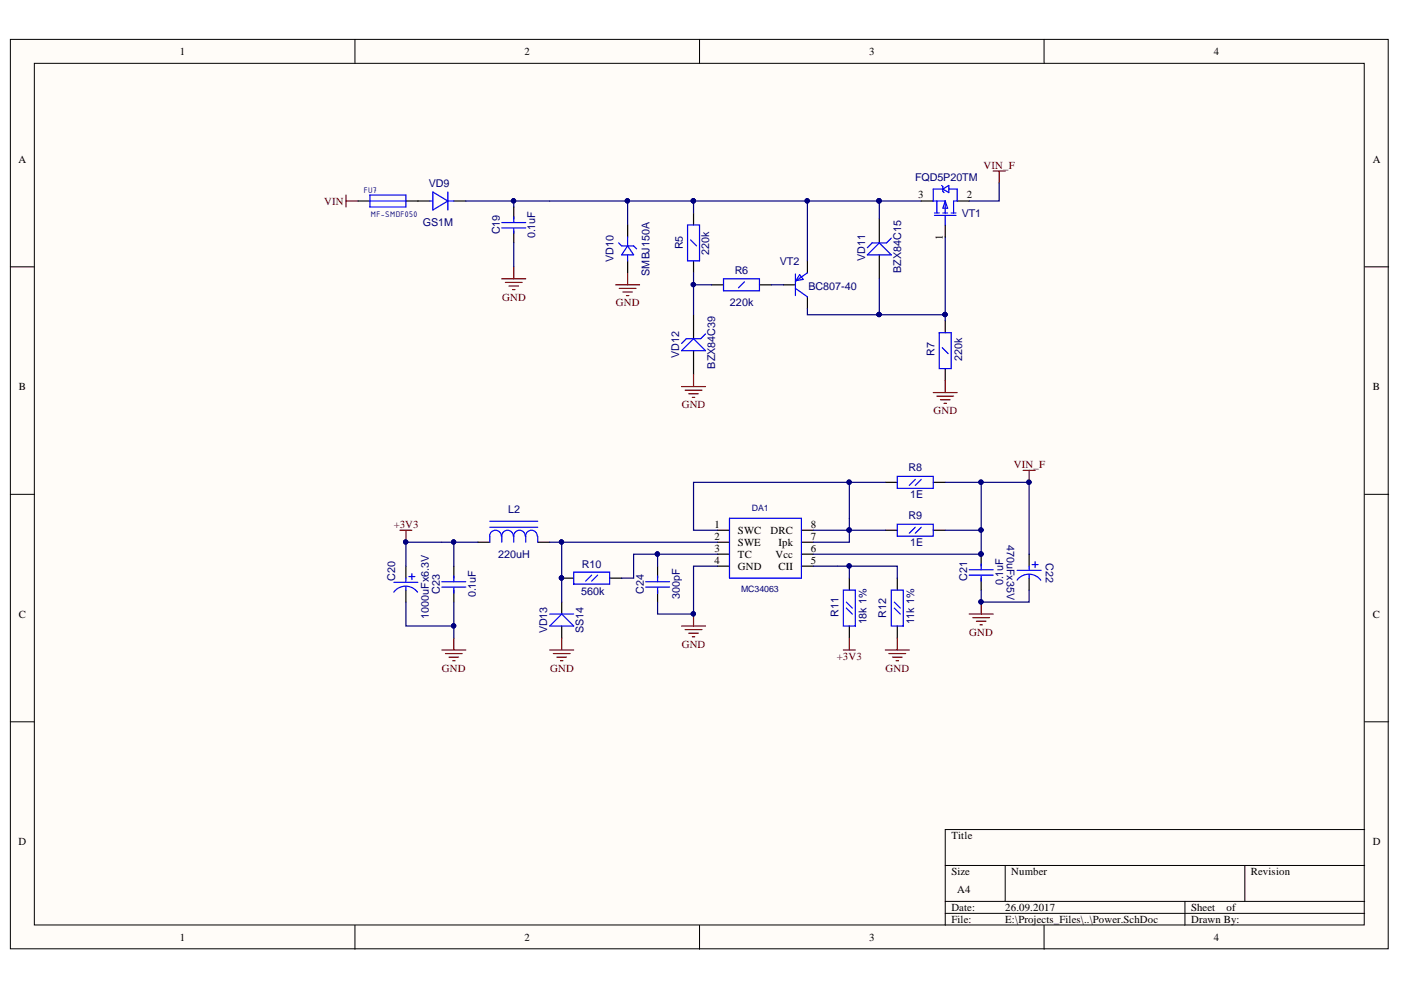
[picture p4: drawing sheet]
<svg xmlns="http://www.w3.org/2000/svg" width="297mm" height="210mm" viewBox="0 0 297 210" stroke-linecap="round" stroke-linejoin="round" font-family="sans-serif">
<g fill="#fffcf8" stroke="#000" stroke-width=".21">
<path d="M2.2 8.4h292.1v192.8h-292.1z"/>
<path d="M7.3 13.4h281.9v182.7h-281.9z"/>
</g>
<g fill="none" stroke="#000" stroke-width=".21">
<path d="M75.3 8.4v5M148.3 8.4v5M221.4 8.4v5M2.2 56.6h5.1M289.3 56.6h5.1M2.2 104.8h5.1M289.3 104.8h5.1M2.2 153h5.1M289.3 153h5.1M289.3 175.9h-88.9v20.3M75.3 196.2v5.1M148.3 196.2v5.1"/>
<path d="M200.4 183.5h88.9M200.4 191.1h88.9M200.4 193.7h88.9M213.1 183.5v7.6M221.4 196.2v5.1M251.2 191.1v5.1M263.9 183.5v7.6"/>
</g>
<g fill="none" stroke="#800000" stroke-width=".25">
<path d="M210.6 36.3h2.5M211.8 36.3v2.5M73.4 41.4v2.5M73.4 42.6h2.5M106.4 59.1h5.1M107.1 59.9h3.6M108.9 56.6v2.5M133.1 57.8v2.6M107.9 60.6h2M108.7 61.4h.5M130.5 60.4h5.1M131.3 61.1h3.5"/>
<path d="M132.1 61.9h2M132.8 62.7h.5M147 79.4v2.6M144.5 82h5.1M145.3 82.7h3.5M146 83.5h2.1M146.8 84.2h.5M197.9 83.2h5M198.6 84h3.6M199.4 84.8h2M200.2 85.5h.5M200.4 80.7v2.5"/>
<path d="M216.9 99.7h2.6M218.2 99.7v2.6M84.8 112.4h2.5M86.1 112.4v2.6M93.7 137.8h5.1M94.4 138.6h3.6M95.2 139.3h2M96.2 135.3v2.5M116.5 137.8h5.1M117.3 138.6h3.6M118.1 139.3h2M119.1 135.3v2.5"/>
<path d="M144.5 132.7h5.1M145.3 133.5h3.5M146 134.3h2.1M146.8 135h.5M147 130.2v2.5M178.8 137.8h2.5M180.1 135.3v2.5M187.7 137.8h5.1M188.5 138.6h3.5M189.2 139.3h2.1M190.2 135.3v2.5M205.5 130.2h5.1"/>
<path d="M206.3 131h3.5M207 131.7h2M207.8 132.5h.5M208 127.7v2.5M96 140.1h.5M118.8 140.1h.5M190 140.1h.5"/>
</g>
<g fill="none" stroke="#000" stroke-width=".25">
<path d="M75.9 42.6h2.5M86.1 42.6h5M96.2 42.6h2.6M108.9 43.9v2.5M108.9 49v2.5M133.1 47.7v2.5M133.1 55.3v2.5M147 45.2v2.5M147 55.3v2.5M171.2 55.3v2.5M186.4 46.4v5.1M186.4 54v5.1"/>
<path d="M195.3 42.6h2.6M200.4 47.7v2.5M202.9 42.6h2.6M147 66.7v5.1M147 74.3v5.1M150.9 60.4h2.5M161 60.4h2.6M166.1 60.4h2.5M171.2 62.9v2.6M200.4 68v2.5M200.4 78.2v2.5M101.3 115h2.5"/>
<path d="M114 115h2.5M152.1 117.5h2.6M152.1 115h2.6M152.1 112.4h2.6M169.9 117.5h2.6M169.9 115h2.6M169.9 112.4h2.6M187.7 112.4h2.5M187.7 102.3h2.5M197.9 112.4h2.5M197.9 102.3h2.5M208 117.5v2.5"/>
<path d="M218.2 117.5v2.5M86.1 120v2.6M86.1 125.1v2.6M96.2 120v2.6M96.2 125.1v2.6M119.1 122.6h2.5M119.1 127.7v2.5M119.1 132.7v2.6M129.3 122.6h2.5M139.4 120v2.6M139.4 125.1v2.6M152.1 120h2.6"/>
<path d="M169.9 120h2.6M180.1 122.6v2.5M180.1 132.7v2.6M190.2 122.6v2.5M190.2 132.7v2.6M208 122.6v2.5M218.2 122.6v2.5"/>
</g>
<g fill="none" stroke="#00f" stroke-width=".25">
<path d="M199.6 39.3l.3 .3v1l.3 .2M78.4 42.6h7.7M78.4 41.4h7.7v2.5h-7.7zM91.1 42.6h.7M91.8 40.7l3.2 1.9-3.2 1.9zM95 42.6h1.2M95 40.7v3.8M106.4 47.2h5.1M106.4 48.3h5.1M108.9 45.9v1.3M108.9 48.5v1M131.2 51.5l.6 .6h2.5l.7 .7"/>
<path d="M133.1 52.1l1.2 1.9h-2.5zM133.1 50.2v1.9M133.1 54v1.3M145.8 47.7h2.5v7.6h-2.5zM146.4 50.9l1.3 1.2M153.4 59.1h7.6v2.6h-7.6zM157.8 59.8l-1.2 1.2M168.6 58.1v4.6M169.5 58.2l.8 1-1.5 .3zM171.2 57.8l-2.6 1.8M183.9 54l2.5-2.5 2.6 2.5zM189 50.5l-1 1h-3.1l-1 1"/>
<path d="M198.1 45.2h1M198.1 45.7h4.6M198.6 42.6v2.6M199.9 40.1h-2v2.5h2.5M199.9 45.2h1M199.9 40.1l1.3-.8v1.5zM200.4 42.6v2.6M200.4 45.7v2M200.4 42.6l.5 1.5h-1zM201.2 40.1h1.7v2.5h-.7v2.6M201.7 45.2h1M144.5 74.3l2.5-2.5 2.6 2.5z"/>
<path d="M149.6 70.8l-1 1h-3.1l-1 1M168.6 61.1l2.6 1.8M199.1 70.5h2.6v7.7h-2.6zM199.8 73.7l1.2 1.3M103.8 110.5h10.2M103.8 111.8h10.2M106.3 113.7a1.23 1.23 0 0 0-1.3-1.3 1.23 1.23 0 0 0-1.2 1.3v1.3M108.8 113.7a1.22 1.22 0 0 0-1.2-1.3 1.22 1.22 0 0 0-1.2 1.3v1.3M111.4 113.7a1.22 1.22 0 0 0-1.3-1.3 1.22 1.22 0 0 0-1.2 1.3v1.3M113.9 113.7a1.23 1.23 0 0 0-1.2-1.3 1.23 1.23 0 0 0-1.3 1.3l.1 1.3M114 113.7v1.3M154.7 109.9h15.2v12.7h-15.2z"/>
<path d="M190.2 101h7.7v2.5h-7.7zM190.2 111.2h7.7v2.5h-7.7zM194.1 101.6l-1.3 1.3M194.1 111.8l-1.3 1.3M195.3 101.6l-1.2 1.3M195.3 111.8l-1.2 1.3M208 119.6v1.2M218.8 119.7h1.3M219.5 119.1v1.2M83.5 125.5a3.1 3.1 0 0 1 5 .1M83.5 123.5h5.1M86.1 122.6v.7"/>
<path d="M86.1 124.4v.7M86.7 122.2h1.3M87.3 121.6v1.3M93.7 123.3h5.1M93.7 124.5h5.1M96.2 122.1v1.2M96.2 124.6v1.2M116.5 132.7l2.6-2.5 2.5 2.5zM116.5 130.2h5.1M121.6 121.3h7.7v2.5h-7.7zM125.4 121.9l-1.2 1.3M126.7 121.9l-1.3 1.3"/>
<path d="M136.9 123.3h5.1M136.9 124.5h5.1M139.4 122.1v1.2M139.4 124.6v1.2M178.8 125.1h2.5v7.6h-2.5zM179.4 128.9l1.3 1.3M179.4 127.7l1.3 1.2M189 125.1h2.5v7.6h-2.5zM189.6 128.9l1.3 1.3M189.6 127.7l1.3 1.2M205.5 120.8h5.1M205.5 121.9h5.1"/>
<path d="M208 122.1v1.2M215.6 123a3.1 3.1 0 0 1 5.1 0M215.7 120.9h5M218.2 120v.8M218.2 121.9v.7"/>
</g>
<g fill="none" stroke="#000080" stroke-width=".25">
<path d="M211.8 38.8v3.8h-6.3M98.8 42.6h10.1M108.9 51.5v5.1M133.1 42.6h-24.2v1.3M147 57.8v8.9M147 42.6h39.4M147 42.6h-13.9v5.1M147 42.6v2.6M171.2 42.6v12.7M186.4 42.6h8.9M186.4 42.6v3.8M186.4 59.1v7.6"/>
<path d="M200.4 50.2v17.8M147 60.4h3.9M163.6 60.4h2.5M171.2 65.5v1.2h15.2M186.4 66.7h14M96.2 115h5.1M116.5 115h35.6M119.1 115v12.7M139.4 117.5h-5.1v5.1h-2.5M152.1 117.5h-12.7v2.5M172.5 112.4h7.6v2.6h-7.6M180.1 102.3h-33.1v10.1h5.1"/>
<path d="M187.7 102.3h-7.6v10.1h7.6M200.4 102.3h17.8v15.2M200.4 112.4h7.6v5.1h-35.5M208 102.3v10.1M86.1 120v-5h10.1v5M86.1 127.7v5h10.1v-5M96.2 132.7v2.6M152.1 120h-5.1v10.2h-7.6v-2.5M172.5 120h7.6v2.6M180.1 120h10.1v2.6M208 125.1v2.6h10.2v-2.6"/>
</g>
<g fill="#000080" stroke="#000080" stroke-width=".21">
<circle cx="147" cy="60.3" r=".46"/>
<circle cx="186.4" cy="42.6" r=".47"/>
<circle cx="200.4" cy="66.7" r=".46"/>
<circle cx="147" cy="42.6" r=".46"/>
<circle cx="171.1" cy="42.6" r=".46"/>
<circle cx="186.4" cy="66.7" r=".46"/>
<circle cx="133" cy="42.6" r=".46"/>
<circle cx="108.9" cy="42.6" r=".46"/>
<circle cx="208" cy="117.5" r=".46"/>
<circle cx="208" cy="127.6" r=".46"/>
<circle cx="208" cy="112.4" r=".46"/>
<circle cx="208" cy="102.2" r=".46"/>
<circle cx="218.1" cy="102.2" r=".46"/>
<circle cx="180" cy="112.4" r=".46"/>
<circle cx="180" cy="102.2" r=".46"/>
<circle cx="119" cy="122.5" r=".46"/>
<circle cx="147" cy="130.1" r=".46"/>
<circle cx="139.4" cy="117.5" r=".46"/>
<circle cx="119" cy="114.9" r=".46"/>
<circle cx="86" cy="114.9" r=".46"/>
<circle cx="96.2" cy="114.9" r=".46"/>
<circle cx="96.2" cy="132.7" r=".46"/>
<circle cx="180" cy="120" r=".46"/>
</g>
<g font-size="2.3">
<text x="38.1" y="11.7">1</text>
<text x="111.2" y="11.7">2</text>
<text x="184.3" y="11.7">3</text>
<text x="257.4" y="11.7">4</text>
<text x="3.9" y="34.5">A</text>
<text x="291.1" y="34.5">A</text>
<text x="194.7" y="42.1">3</text>
<text x="205" y="42.1">2</text>
<text x="199.9" y="50.9" transform="rotate(-90 199.9 50.9)">1</text>
<text x="4" y="82.7">B</text>
<text x="291.1" y="82.7">B</text>
<text x="151.5" y="112">1</text>
<text x="156.5" y="113.2">SWC</text>
<text x="163.4" y="113.2">DRC</text>
<text x="171.9" y="112">8</text>
<text x="151.5" y="117">3</text>
<text x="151.5" y="114.5">2</text>
<text x="151.5" y="119.6">4</text>
<text x="156.5" y="118.3">TC</text>
<text x="156.5" y="115.8">SWE</text>
<text x="164.4" y="118.3">Vcc</text>
<text x="165.1" y="115.8">Ipk</text>
<text x="171.9" y="114.5">7</text>
<text x="171.9" y="119.6">5</text>
<text x="171.9" y="117">6</text>
<text x="156.5" y="120.8">GND</text>
<text x="165.1" y="120.8">CII</text>
<text x="4" y="131">C</text>
<text x="291.1" y="131">C</text>
<text x="3.9" y="179.2">D</text>
<text x="201.7" y="177.9">Title</text>
<text x="291.1" y="179.2">D</text>
<text x="201.7" y="185.6">Size</text>
<text x="214.4" y="185.6">Number</text>
<text x="265.2" y="185.6">Revision</text>
<text x="203" y="189.4">A4</text>
<text x="201.7" y="193.2">Date:</text>
<text x="201.7" y="195.7">File:</text>
<text x="213.1" y="193.2">26.09.2017</text>
<text x="213.1" y="195.7">E:\Projects_Files\..\Power.SchDoc</text>
<text x="252.5" y="193.2">Sheet</text>
<text x="252.5" y="195.7">Drawn By:</text>
<text x="260.1" y="193.2">of</text>
<text x="38.1" y="199.5">1</text>
<text x="111.2" y="199.5">2</text>
<text x="184.3" y="199.5">3</text>
<text x="257.4" y="199.5">4</text>
</g>
<g font-size="2.3" fill="#800000">
<text x="208.6" y="35.7">VIN_F</text>
<text x="68.8" y="43.4">VIN</text>
<text x="106.5" y="63.7">GND</text>
<text x="130.6" y="65">GND</text>
<text x="144.5" y="86.5">GND</text>
<text x="197.9" y="87.8">GND</text>
<text x="215" y="99.2">VIN_F</text>
<text x="83.5" y="112">+3V3</text>
<text x="144.5" y="137.3">GND</text>
<text x="205.5" y="134.8">GND</text>
<text x="93.7" y="142.4">GND</text>
<text x="116.6" y="142.4">GND</text>
<text x="177.4" y="139.8">+3V3</text>
<text x="187.7" y="142.4">GND</text>
</g>
<g font-size="2.3" fill="#000080">
<text x="90.9" y="39.6">VD9</text>
<text x="194" y="38.4">FQD5P20TM</text>
<text x="89.6" y="48">GS1M</text>
<text x="203.9" y="46">VT1</text>
<text x="106" y="49.7" transform="rotate(-90 106 49.7)">C19</text>
<text x="113.5" y="50.5" transform="rotate(-90 113.5 50.5)">0.1uF</text>
<text x="144.8" y="52.9" transform="rotate(-90 144.8 52.9)">R5</text>
<text x="150.4" y="54" transform="rotate(-90 150.4 54)">220k</text>
<text x="130.1" y="55.6" transform="rotate(-90 130.1 55.6)">VD10</text>
<text x="137.7" y="58.5" transform="rotate(-90 137.7 58.5)">SMBJ150A</text>
<text x="155.8" y="58.1">R6</text>
<text x="165.3" y="56.1">VT2</text>
<text x="183.4" y="55.4" transform="rotate(-90 183.4 55.4)">VD11</text>
<text x="191" y="57.9" transform="rotate(-90 191 57.9)">BZX84C15</text>
<text x="154.8" y="65">220k</text>
<text x="171.4" y="61.4">BC807-40</text>
<text x="144" y="75.9" transform="rotate(-90 144 75.9)">VD12</text>
<text x="198.2" y="75.5" transform="rotate(-90 198.2 75.5)">R7</text>
<text x="204" y="76.6" transform="rotate(-90 204 76.6)">220k</text>
<text x="151.6" y="78.2" transform="rotate(-90 151.6 78.2)">BZX84C39</text>
<text x="192.7" y="100">R8</text>
<text x="193" y="105.6">1E</text>
<text x="107.7" y="108.7">L2</text>
<text x="192.7" y="110.1">R9</text>
<text x="105.6" y="118.3">220uH</text>
<text x="193" y="115.8">1E</text>
<text x="213.5" y="115.5" transform="rotate(90 213.5 115.5)">470uFx35V</text>
<text x="221.7" y="119.4" transform="rotate(90 221.7 119.4)">C22</text>
<text x="83.8" y="123.1" transform="rotate(-90 83.8 123.1)">C20</text>
<text x="93.3" y="125.9" transform="rotate(-90 93.3 125.9)">C23</text>
<text x="123.4" y="120.3">R10</text>
<text x="136.5" y="125.9" transform="rotate(-90 136.5 125.9)">C24</text>
<text x="205.1" y="123.2" transform="rotate(-90 205.1 123.2)">C21</text>
<text x="212.7" y="124.1" transform="rotate(-90 212.7 124.1)">0.1uF</text>
<text x="90.9" y="131.1" transform="rotate(-90 90.9 131.1)">1000uFx6.3V</text>
<text x="100.9" y="126.7" transform="rotate(-90 100.9 126.7)">0.1uF</text>
<text x="123.2" y="126.2">560k</text>
<text x="144.1" y="127" transform="rotate(-90 144.1 127)">300pF</text>
<text x="177.8" y="130.8" transform="rotate(-90 177.8 130.8)">R11</text>
<text x="187.9" y="131" transform="rotate(-90 187.9 131)">R12</text>
<text x="116" y="134.3" transform="rotate(-90 116 134.3)">VD13</text>
<text x="123.7" y="134.2" transform="rotate(-90 123.7 134.2)">SS14</text>
<text x="183.7" y="132.4" transform="rotate(-90 183.7 132.4)">18k 1%</text>
<text x="193.8" y="132.4" transform="rotate(-90 193.8 132.4)">11k 1%</text>
</g>
<g font-size="1.9" fill="#000080">
<text x="77.1" y="40.9">FU7</text>
<text x="78.7" y="46">MF-SMDF050</text>
<text x="159.4" y="108.2">DA1</text>
<text x="157.1" y="125.5">MC34063</text>
</g>
</svg>
